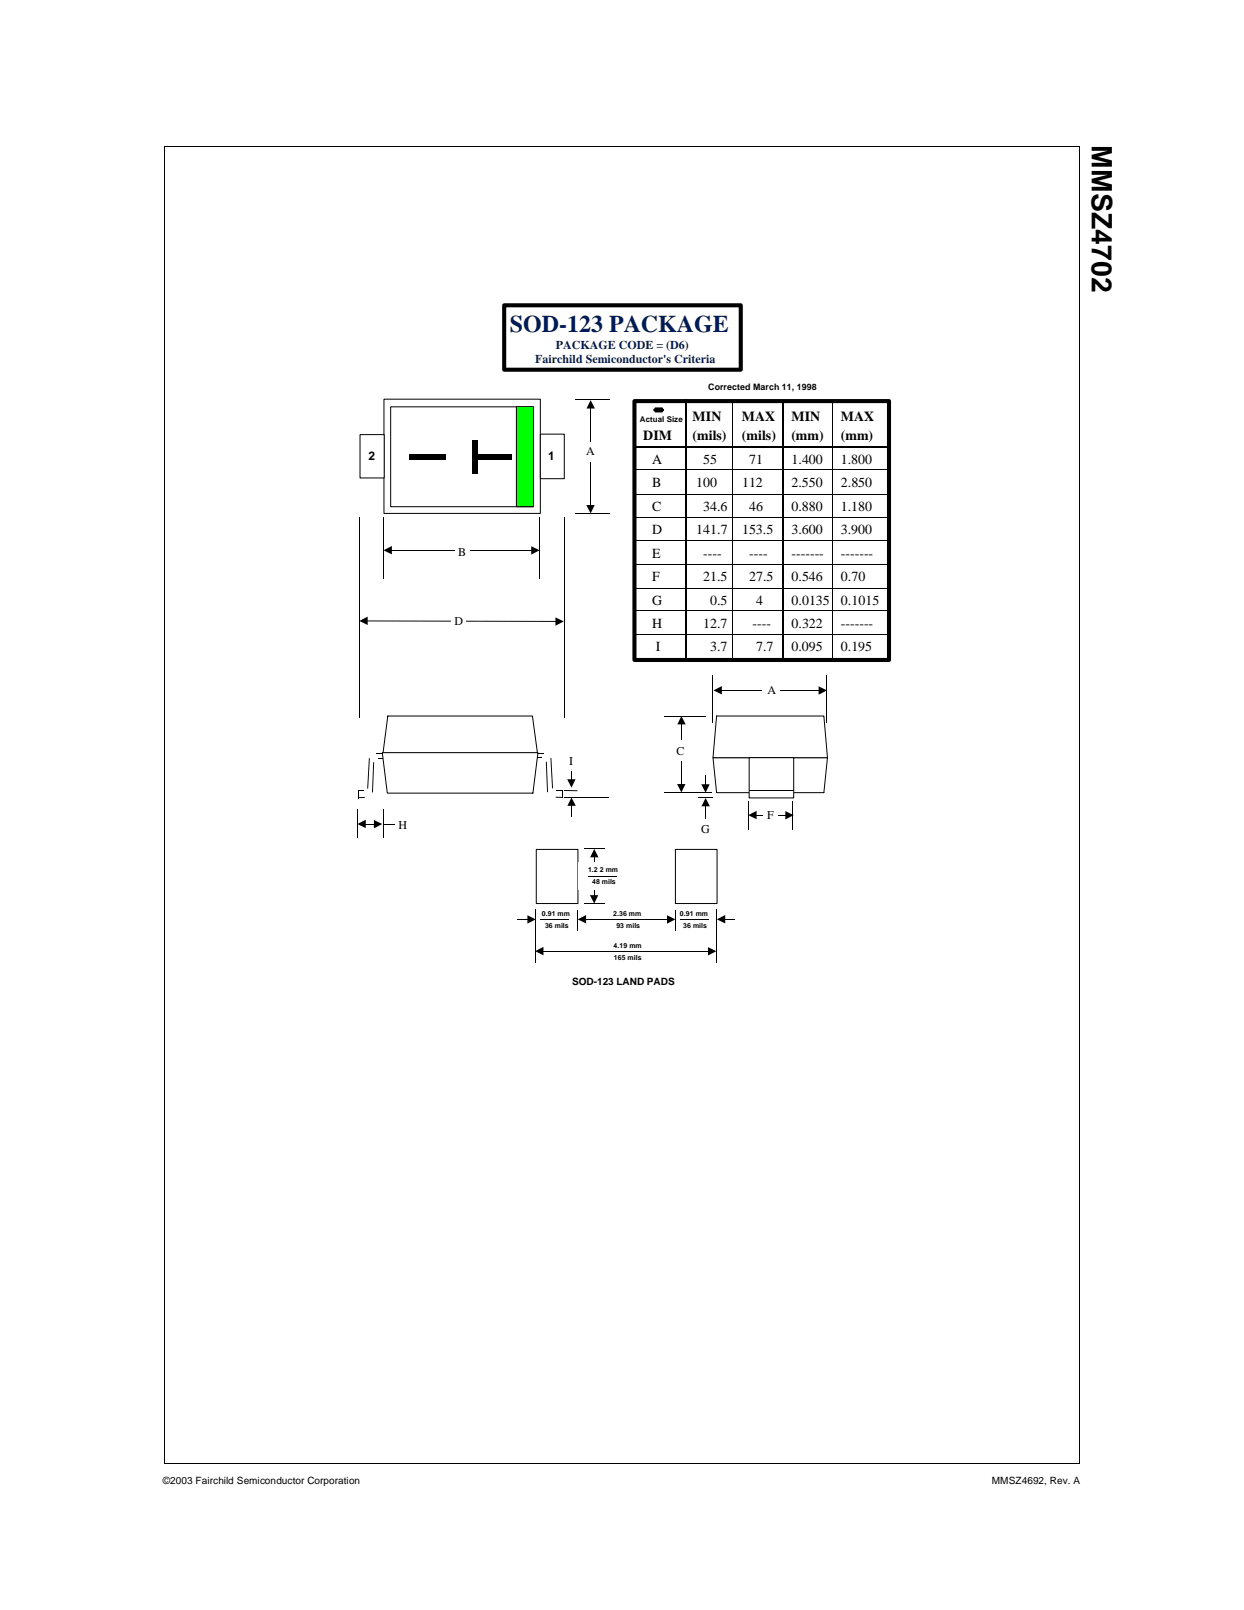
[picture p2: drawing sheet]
<svg xmlns="http://www.w3.org/2000/svg" width="216mm" height="279mm" viewBox="0 0 216 279" stroke-linecap="round" stroke-linejoin="round" font-family="sans-serif">
<path d="M28.6 25.4h158.8M28.6 25.3v228.7M187.3 25.4v228.7M28.5 254h158.8" fill="none" stroke="#000" stroke-width=".17"/>
<g fill="#fff">
<path d="M54.9 38.3h106.1v137.2h-106.1z"/>
<path d="M58.1 41.8h99.7v130.1h-99.7z"/>
</g>
<path d="M110.1 69.6h44.2v44.9h-44.2z" fill="none" stroke="#000" stroke-width=".71"/>
<path d="M62.4 89.8v34.8M97.9 89.8v34.8M97.9 138.4h7.7M137.6 139.1v4.9M62.1 140.4v5.1" fill="none" stroke="#000" stroke-width=".17"/>
<path d="M63.7 107.8h32.8" fill="none" stroke="#000" stroke-width=".25"/>
<path d="M62.4 107.8l1.4-.8v1.5zM96.4 107.1l1.5 .7-1.5 .8zM62 143l1.5-.7v1.4zM64.9 142.3l1.4 .7-1.4 .8z" fill="#000"/>
<path d="M63.4 142.9h1.6v.2h-1.6z" fill="#000"/>
<path d="M67.3 124.3h25.1l.9 6.4h-26.8z" fill-rule="evenodd" fill="#fff"/>
<path d="M67.3 124.3h25.1l.9 6.4h-26.8zM99.2 131.6v3.7M99.2 139.8v2M115.2 124.3h7.3M118.3 125.6v10.5M121.2 138.5h2.4M122.5 139.8v2.4" fill="none" stroke="#000" stroke-width=".17"/>
<path d="M98.4 135.2h1.5l-.7 1.5zM99.2 138.4l.7 1.4h-1.4zM117.5 136.1h1.5l-.7 1.4zM118.3 124.3l.7 1.4h-1.4zM121.7 136.1h1.5l-.7 1.5zM122.5 138.5l.7 1.4h-1.5z" fill="#000"/>
<path d="M122.4 134.5h.1v1.7h-.1z" fill="#000"/>
<path d="M97.9 137.2h2.3" fill="none" stroke="#000" stroke-width=".21"/>
<path d="M116.9 128.5h2.4v3.5h-2.4z" fill="#fff"/>
<path d="M123.7 117.2v8.2M125.2 119.8h17M143.5 117.1v8.3" fill="none" stroke="#000" stroke-width=".17"/>
<path d="M123.8 119.8l1.5-.7v1.4zM142.1 119.1l1.4 .7-1.4 .8z" fill="#000"/>
<path d="M132.3 118.1h3.1v3.4h-3.1z" fill="#fff"/>
<path d="M110.2 77.6h44.1M119.1 69.2v45M135.9 69.5v44.9" fill="none" stroke="#000" stroke-width=".33"/>
<g fill="none" stroke="#000" stroke-width=".17">
<path d="M99.7 69.3h6.1M102.5 70.8v16.9M127.1 69.4v45.1M144.4 69.4v45M99.7 89.2h6.1M110 89.8h44.4M110 85.8h44.4M110.1 97.9h44.3M110.1 93.8h44.3M110.1 81.5h44.4M110 102.1h44.4M110.1 110h44.3"/>
<path d="M110.1 106h44.4"/>
</g>
<path d="M102.5 69.4l.8 1.5h-1.5zM101.8 87.6h1.4l-.7 1.5z" fill="#000"/>
<g fill="#fff">
<path d="M101.3 76.6h2.4v3.5h-2.4z"/>
<path d="M97.9 130.3h2.5v3.4h-2.5z"/>
</g>
<path d="M62.1 137.3h.2v1.2h-.2zM62.2 137.2h1v.2h-1zM62.2 138.3h1.1v.2h-1.1zM64 131.6h.2l-.3 5.3h-.2zM65.3 130.7h1.1v.2h-1.1zM65.6 131.5h1v.2h-1zM92.9 131.4h1.1v.2h-1.1zM93.2 130.7h1.1v.2h-1.1zM95.5 131.5h.2l.3 5.3h-.2zM96.6 137.1h1v.2h-1zM97.6 137.2h.1v1.2h-.1zM96.4 138.3h1.2v.2l-1.2-.1z" fill="#000"/>
<path d="M64.7 132.3v5.2M94.9 132.2v5.3" fill="none" stroke="#000" stroke-width=".37"/>
<path d="M123.7 131.5h19.9l-.6 6.1h-18.6z" fill-rule="evenodd" fill="#fff"/>
<path d="M123.7 131.5h19.9l-.6 6.1h-18.6z" fill="none" stroke="#000" stroke-width=".17"/>
<path d="M124.4 124.3h18.6l.6 7.2h-19.9z" fill-rule="evenodd" fill="#fff"/>
<path d="M124.4 124.3h18.6l.6 7.2h-19.9z" fill="none" stroke="#000" stroke-width=".17"/>
<path d="M78.4 106.1h2.5v3.5h-2.5z" fill="#fff"/>
<path d="M130 131.5h7.7v7h-7.7z" fill="#fff" stroke="#000" stroke-width=".17"/>
<path d="M115.2 137.5h8.3M129.9 139.1v4.9M130 137.1h7.7M131.2 141.5h5.2" fill="none" stroke="#000" stroke-width=".17"/>
<path d="M129.9 141.5l1.4-.8v1.5zM136.3 140.8l1.4 .7-1.4 .7z" fill="#000"/>
<path d="M132.5 139.8h2.4v3.5h-2.4z" fill="#fff"/>
<path d="M66.5 140.4v5.1" fill="none" stroke="#000" stroke-width=".17"/>
<path d="M66.3 130.6h27.1l-.9 7h-25.3z" fill-rule="evenodd" fill="#fff"/>
<path d="M66.6 89.8v10.6M67.9 95.5h24.4M93.7 89.8v10.6M66.3 130.6h27.1l-.9 7h-25.3z" fill="none" stroke="#000" stroke-width=".17"/>
<path d="M66.6 95.5l1.4-.7v1.4zM92.2 94.8l1.5 .7-1.5 .7z" fill="#000"/>
<path d="M79 94h2.5v3.5h-2.5z" fill="#fff"/>
<path d="M66.5 143h3.4" fill="none" stroke="#000" stroke-width=".17"/>
<path d="M68.6 141.5h2.5v3.5h-2.5z" fill="#fff"/>
<g fill="#fff" stroke="#000" stroke-width=".17">
<path d="M66.6 69.3h27.2v19.8h-27.2z"/>
<path d="M67.8 70.6h24.8v17.3h-24.8z"/>
<path d="M62.5 75.4h4.2v7.5h-4.2z"/>
<path d="M93.8 75.3h4.1v7.8h-4.1z"/>
</g>
<path d="M89.6 70.6h3v17.3h-3z" fill="#0f0"/>
<path d="M89.6 70.6h3v17.3h-3z" fill="none" stroke="#000" stroke-width=".17"/>
<path d="M71 78.7h6.4v1h-6.4zM82.4 78.7h6.4v1h-6.4zM81.9 76.3h1v5.8h-1z" fill="#000"/>
<g fill="#fff" stroke="#000" stroke-width=".17">
<path d="M117.2 147.4h7.2v9.4h-7.2z"/>
<path d="M93.1 147.4h7.2v9.4h-7.2z"/>
</g>
<path d="M93 157.9v9.2M100.3 157.9v3.6M101.4 147.3h3.6M101.4 156.8h3.6M103.1 148.7v6.7M117.2 157.9v3.6M118.1 159.5h5" fill="none" stroke="#000" stroke-width=".17"/>
<path d="M102.4 155.3h1.4l-.7 1.5zM103.1 147.3l.8 1.5h-1.5z" fill="#000"/>
<path d="M100.5 149.7h8.3v4.7h-8.3z" fill="#fff"/>
<path d="M93.7 159.5h5M101.6 159.5h14.2M102 152h5.1M124.3 157.9v9.2M94.2 165.1h28.8" fill="none" stroke="#000" stroke-width=".17"/>
<path d="M100.3 159.5l1.4-.7v1.5zM124.4 159.5l1.5-.7v1.5zM91.5 158.8l1.5 .7-1.5 .8zM92.9 165.1l1.4-.8v1.5zM115.8 158.8l1.4 .7-1.4 .8zM122.9 164.4l1.4 .7-1.4 .7z" fill="#000"/>
<path d="M89.9 159.5h1.7v.1h-1.7zM125.8 159.5h1.7v.1h-1.7z" fill="#000"/>
<path d="M87.5 53h41.1v11.2h-41.1z" fill="none" stroke="#000" stroke-width=".71"/>
<path d="M121.2 142.2h2.5v3.4h-2.5z" fill="#fff"/>
<path d="M113.7 70.8h1.3v.7h-1.3zM113.7 70.9h1.2v.5h-1.2z" fill="#000" stroke="#000" stroke-width=".17"/>
<g fill="#fff" stroke="#000" stroke-width=".17">
<path d="M113.5 71h.2v.3h-.2z"/>
<path d="M114.9 71h.2v.3h-.2z"/>
</g>
<text font-size="4.9" x="189.5" y="25.2" transform="rotate(90 189.5 25.2)">MMSZ4702</text>
<text font-size="4.2" fill="#001c58" x="88.5" y="57.6">SOD-123 PACKAGE</text>
<g font-size="2.4">
<text x="111.6" y="76.3">DIM</text>
<text x="120.2" y="76.3">(mils)</text>
<text x="120.2" y="73.1">MIN</text>
<text x="128.8" y="73.1">MAX</text>
<text x="128.8" y="76.3">(mils)</text>
<text x="137.3" y="76.3">(mm)</text>
<text x="137.4" y="73.1">MIN</text>
<text x="145.9" y="76.3">(mm)</text>
<text x="145.9" y="73.1">MAX</text>
<text x="113.2" y="80.5">A</text>
<text x="122" y="80.5">55</text>
<text x="130" y="80.5">71</text>
<text x="137.4" y="80.5">1.400</text>
<text x="145.9" y="80.5">1.800</text>
<text x="113.2" y="84.6">B</text>
<text x="113.2" y="88.6">C</text>
<text x="120.8" y="84.6">100</text>
<text x="122" y="88.6">34.6</text>
<text x="128.8" y="84.6">112</text>
<text x="130" y="88.6">46</text>
<text x="137.4" y="84.6">2.550</text>
<text x="137.4" y="88.6">0.880</text>
<text x="145.9" y="84.6">2.850</text>
<text x="145.9" y="88.6">1.180</text>
<text x="113.2" y="92.7">D</text>
<text x="120.8" y="92.7">141.7</text>
<text x="128.8" y="92.7">153.5</text>
<text x="137.4" y="92.7">3.600</text>
<text x="145.9" y="92.7">3.900</text>
<text x="113.2" y="96.8">E</text>
<text x="113.2" y="100.9">F</text>
<text x="122" y="100.9">21.5</text>
<text x="122" y="96.8">----</text>
<text x="130" y="100.9">27.5</text>
<text x="130" y="96.8">----</text>
<text x="137.4" y="100.9">0.546</text>
<text x="137.4" y="96.8">-------</text>
<text x="145.9" y="100.9">0.70</text>
<text x="145.9" y="96.8">-------</text>
<text x="113.2" y="104.9">G</text>
<text x="123.2" y="104.9">0.5</text>
<text x="131.2" y="104.9">4</text>
<text x="137.4" y="104.9">0.0135</text>
<text x="145.9" y="104.9">0.1015</text>
<text x="113.2" y="109">H</text>
<text x="113.8" y="113">I</text>
<text x="122" y="109">12.7</text>
<text x="123.2" y="113">3.7</text>
<text x="130.6" y="109">----</text>
<text x="131.2" y="113">7.7</text>
<text x="137.4" y="113">0.095</text>
<text x="137.4" y="109">0.322</text>
<text x="145.9" y="109">-------</text>
<text x="145.9" y="113">0.195</text>
</g>
<g font-size="2.1" fill="#001c58">
<text x="92.9" y="63">Fairchild Semiconductor's Criteria</text>
<text x="96.5" y="60.5">PACKAGE CODE = (D6)</text>
</g>
<g font-size="2.1">
<text x="63.9" y="79.9">2</text>
<text x="95.1" y="79.8">1</text>
<text x="101.8" y="79">A</text>
<text x="79.5" y="96.4">B</text>
<text x="78.9" y="108.5">D</text>
<text x="133.2" y="120.5">A</text>
<text x="117.4" y="131">C</text>
<text x="98.8" y="132.7">I</text>
<text x="69.1" y="143.9">H</text>
<text x="133.1" y="142.2">F</text>
<text x="121.7" y="144.6">G</text>
</g>
<g font-size="1.7">
<text x="99.3" y="170.9">SOD-123 LAND PADS</text>
<text x="28.2" y="257.6">©2003 Fairchild Semiconductor Corporation</text>
<text x="172.1" y="257.6">MMSZ4692, Rev. A</text>
</g>
<text font-size="1.5" x="122.9" y="67.7">Corrected March 11, 1998</text>
<text font-size="1.4" x="111.1" y="73.2">Actual Size</text>
<g font-size="1.2">
<text x="102.1" y="151.4">1.2 2 mm</text>
<text x="102.8" y="153.5">48 mils</text>
<text x="94" y="158.9">0.91 mm</text>
<text x="94.6" y="161">36 mils</text>
<text x="106.4" y="159">2.36 mm</text>
<text x="107" y="161.1">93 mils</text>
<text x="118" y="158.9">0.91 mm</text>
<text x="118.6" y="161">36 mils</text>
<text x="106.5" y="164.5">4.19 mm</text>
<text x="106.5" y="166.6">165 mils</text>
</g>
</svg>
